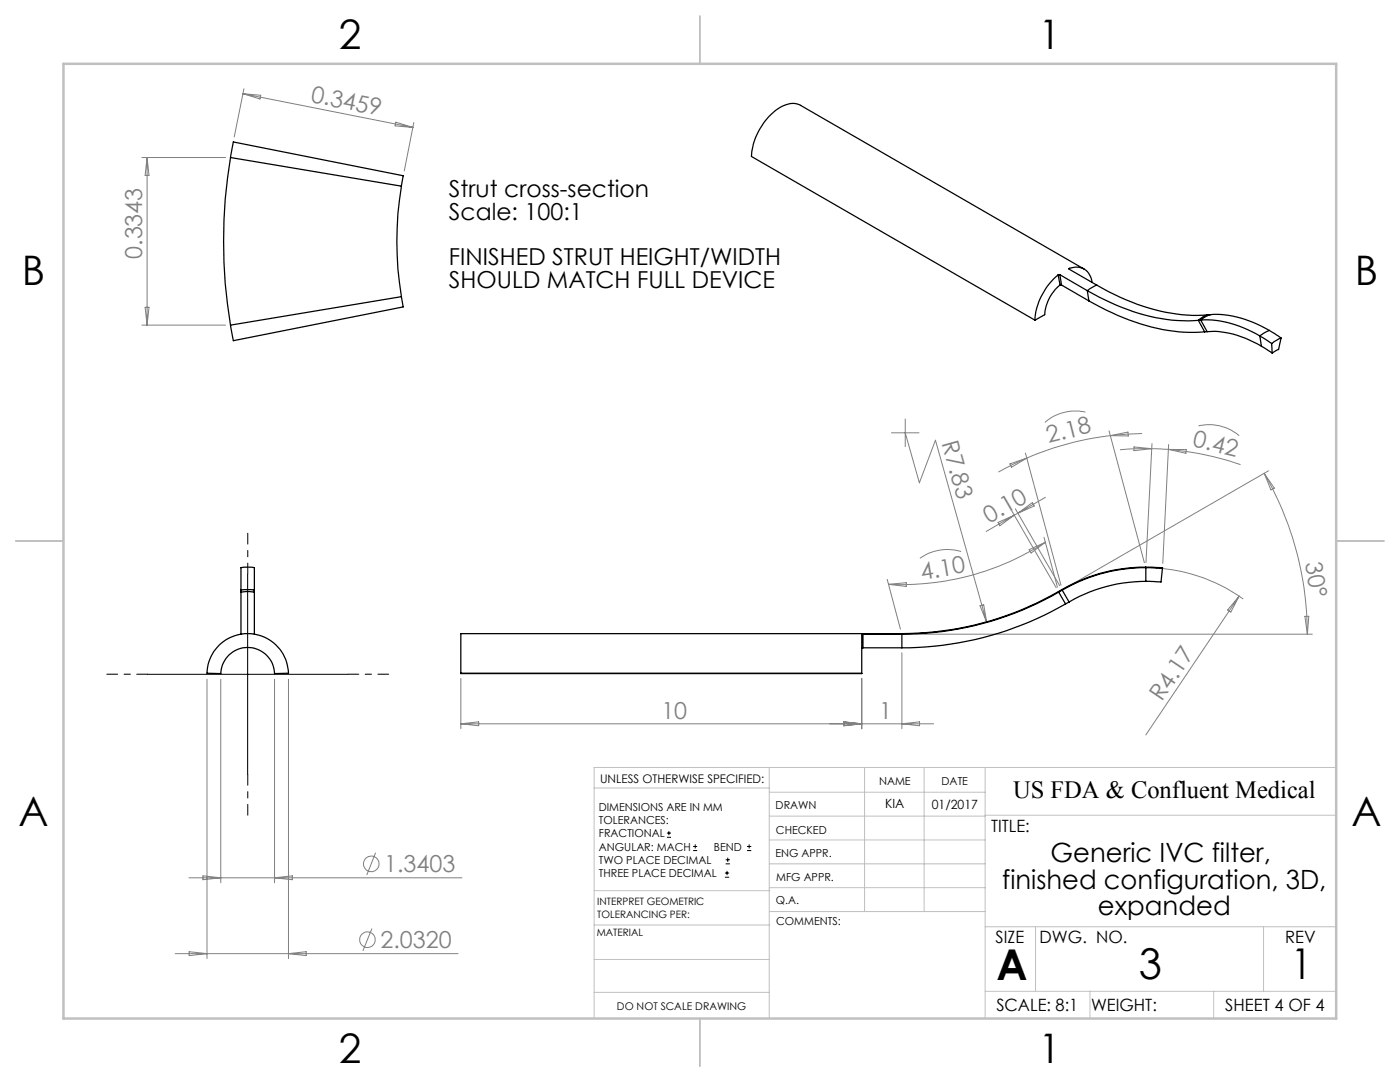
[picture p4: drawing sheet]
<svg xmlns="http://www.w3.org/2000/svg" width="279mm" height="216mm" viewBox="0 0 279 216" stroke-linecap="round" stroke-linejoin="round" font-family="sans-serif">
<g fill="none" stroke="#808080" stroke-width=".2">
<path d="M48.5 18.7l33.9 6.7M48.5 18.7l3.5 .3-.1 .8zM48.7 17.7l-2 9.6M28.3 31.4h16.7M29.4 31.4v33.5M29.4 31.4l.3 3.6h-.7zM79 24.4l3.4 1-3.6-.3zM82.6 24.4l-1.9 9.7M28.3 64.9h16.7M29 61.3h.7l-.3 3.6zM177.9 86.4h5.5M180.7 86.4l2.8 9.9 3.2-8.5 10.2 36.4"/>
<path d="M180.7 83.6v5.5M201.5 92.6l3.4-1.2-3 1.8zM204.6 90.4l7.1 26.4M204.9 91.4l-2.9 1.3-2.8 1.5M208.6 99.2l-5.5 3.2M216.6 82.2a9.4 9.4 0 0 0-8.1 2.1M221.3 86l7.1 26.3M221.6 86.9a59.5 59.5 0 0 0-16.7 4.5M221.6 86.9l3.5-.7 .1 .8zM226.3 89.2l3.5 .3-3.5 .4zM227.9 86.5l-6.3 .4M229.8 89.5l3.4 .2"/>
<path d="M229.8 89.5h-3.1l-3.2 .2M229.9 88.5l-1.2 23.8M233.2 89.7h3.5v.8zM233.2 89.7a59 59 0 0 1 14.4 3M233.2 88.7l-1.1 23.7M239.2 85a9.2 9.2 0 0 1 8.1 1.9M252.3 94.5a64.5 64.5 0 0 1 8.6 32M252.3 94.5l2 2.9-.7 .4zM253.2 93.9l-40.4 23.3M177.1 115.6l2.6 10M177.3 116.6l3.6-.3v.7zM191.8 110.1a9.5 9.5 0 0 0-8.2 1.3"/>
<path d="M199.2 104.2l3.2-1.4-2.9 2.1zM201.9 102l8.9 15.3M202.4 102.8l-5.6 3.2M202.6 101.5l8.9 15.4M203.1 102.4l-.7 .4M203.1 102.4l2.9-2.1 .4 .7zM205.4 109.7l3.2-1.5-2.8 2.1zM208.4 107.2l2.6 10M208.6 108.2a52.7 52.7 0 0 1-31.3 8.4M229.7 113.3a33.7 33.7 0 0 1 18.4 6.2M247.3 119l-18.6 27.6M247.3 119l-1.7 3.1-.6-.4z"/>
<path d="M41.3 135.5v55.8M44.1 135.5v40.6M54.8 135.5v40.6M57.6 135.5v55.8M92 135.4v10M172 135.4v10M180 130.2v15.2M181 126.5h80.9M195.6 120.9l.7-.2 .6 3.5zM260.4 123h.8l-.3 3.5zM92 144.4h94.3M92 144.4l3.5-.4v.8z"/>
<path d="M168.4 144l3.6 .4-3.6 .4zM180 144.4l3.5-.4v.8zM37.7 175.2h54.5M40.5 174.8l3.6 .4-3.6 .3zM54.8 175.2l3.5-.4v.7zM75 170.1l-1.8 4.5M35 190.3h56.4M37.7 189.9l3.6 .4-3.6 .4zM57.6 190.3l3.5-.4v.8zM74.2 185.3l-1.8 4.4"/>
<circle cx="74.1" cy="172.4" r="1.56"/>
<circle cx="73.3" cy="187.5" r="1.55"/>
</g>
<g fill="none" stroke="#000" stroke-width=".2">
<path d="M49.4 114.5v40.1M29.4 134.5h40M133.1 167.1h.8M133.1 166.2h.8M133.5 165.8v.9M138.3 169.7h.8M138.3 168.9h.8M138.7 168.5v.8M144.7 175h.8M144.7 174.2h.8M144.8 172.4h.9M144.8 171.6h.9"/>
<path d="M145.1 173.8v.8M145.2 171.1v.9M149.1 169.7h.8M149.1 168.9h.8M149.5 168.5v.8"/>
</g>
<path d="M49.4 114.5v-8.1M29.4 134.5h-8.1M69.4 134.5h8.2M49.4 154.5v8.2" fill="none" stroke="#000" stroke-width=".2" stroke-dasharray="15.2 1.3 1.3 1.3" stroke-dashoffset="13.1"/>
<g fill="none" stroke="#c0c0c0" stroke-width=".2">
<path d="M118.6 157.2h34.9M153.5 153.1v50.1M153.5 158.1h43.1M172.5 153.1v28.8M184.4 153.1v28.8M196.6 153.1v50.1M266.7 153.1h-148.1v50.1M118.6 177.7h35M153.5 167.6h43.1M153.5 162.8h43.1M153.5 172.4h43.1M153.5 177.1h43.1"/>
<path d="M196.6 162.7h70.1M118.6 198h34.9M118.6 191.5h34.9M118.6 184.6h35M153.6 181.9h43M196.6 197.8h70.1M196.6 184.9h70.1M206.7 184.9v12.9M217.5 197.8v5.4M242.2 197.8v5.4M252.2 184.9v12.9"/>
</g>
<path d="M139.7 3.2v9.5M3.1 107.9h9.6M266.7 107.9h9.5M139.7 203.2v9.6" fill="none" stroke="#c0c0c0" stroke-width=".25"/>
<path d="M12.7 12.7h254v190.5h-254z" fill="none" stroke="#c0c0c0" stroke-width=".5"/>
<g fill="none" stroke="#000" stroke-width=".25">
<path d="M46 31.4a102.3 102.3 0 0 0 0 33.5M46 31.4l.6-3.1 33.9 6.8-.4 2M46 31.4l34.1 5.7M80.1 37.1a66.7 66.7 0 0 0 0 22.1M80.1 59.2l.4 2-33.9 6.8-.6-3.1M80.1 59.2l-34.1 5.7M211.2 54.9a13 13 0 0 0-4.6 9M211.2 54.9l.4 2M211.5 54.8l-.3 .1M211.5 54.8l5.5 3.2M211.5 54.8l.3 2.1M211.6 56.9h.2"/>
<path d="M211.6 56.9a8.3 8.3 0 0 0-3.1 5.9l-1.9 1.1M211.8 56.9l5.5 3.1M213.4 53.6a3.2 3.2 0 0 1 4.5 2.7M213.4 53.6v.1l5.5 3.2M213.4 53.6v.1M216.4 53.7l-56.6-32.7a4.1 4.1 0 0 0-4.5 .7 12.9 12.9 0 0 0-5.3 9.5l56.6 32.7M217 58a40.2 40.2 0 0 0 20.1 6l2-.1M217 58l.3 2M218.9 56.9l-1.9 1.1M218.9 56.9a39.5 39.5 0 0 0 21.1 6l1-.1M217.3 60a42.3 42.3 0 0 0 21.1 6.3l2-.1M239.1 63.9l1.3 2.3"/>
<path d="M239.6 63.9a20.3 20.3 0 0 1 11.8 3.1M239.6 63.9l1.3 2.3M239.6 63.9h-.5M240.9 66.2a18.4 18.4 0 0 1 10.8 2.9M240.9 66.2h-.5M241 62.8l-1 .5-.9 .6M241.5 62.8l-1 .4-.9 .7M241.5 62.8a20.5 20.5 0 0 1 11.8 3.1M241.5 62.8h-.5M251.4 67l2.4 1.5M251.4 67l.3 2.1M251.7 69.1l2.2 1.3"/>
<path d="M253.3 65.9l-1.9 1.1M253.3 65.9l2.4 1.6M253.8 68.5l.1 1.9M255.7 67.5l-1.9 1M255.7 67.5l-.5 2.2-1.3 .7M48.1 118.1v8.4M48.1 118.1l1-.1 1.7 .1M48.1 117.8l.7-.1 2 .1M48.1 117.8v-4.5l.7-.1 2 .1v4.5M48.1 117.8v.3M50.8 118.1v8.4M50.8 117.8v.3"/>
<path d="M211.2 118a63 63 0 0 1-31.2 8.4M211.2 118l.1 .1M211.3 118.1a63 63 0 0 1-31.3 8.4M211.3 118.1l1.4 2.4M211.9 117.7l.1 .1M211.9 117.7l-.7 .3M212 117.8l-.7 .3M212 117.8l1.4 2.3M228.7 113.2a33.4 33.4 0 0 0-16.8 4.5M228.7 113.2l3.3 .1v.2M228.7 113.3a33.1 33.1 0 0 0-16.7 4.5M228.7 116a30.6 30.6 0 0 0-15.3 4.1"/>
<path d="M228.7 113.3l3.3 .2M228.7 113.2v.1M228.7 113.3v2.7M232 113.5l-.3 2.6-3-.1M43.7 128.7a8.2 8.2 0 0 1 8.8-1.7 8.2 8.2 0 0 1 5.1 7.3l-2.8 .1a5.4 5.4 0 0 0-5.4-5.2 5.4 5.4 0 0 0-5.3 5.2l-2.8-.1a8.1 8.1 0 0 1 2.4-5.6zM92 134.3h80M172.2 126.5h-.2v7.8M172.2 129.3h-.2M172.2 126.5h7.8M172.2 129.3h7.8M172.2 126.5v2.8M180 126.4h-88v7.9"/>
<path d="M180 126.4v.1M180 126.5v2.8M212.7 120.5a65.3 65.3 0 0 1-32.7 8.8M213.4 120.1l-.7 .4"/>
</g>
<g font-size="8.5">
<text x="198.9" y="195.5">A</text>
<text x="227.3" y="195.4">3</text>
<text x="257.6" y="195.4">1</text>
</g>
<g font-size="8.1">
<text x="67.6" y="9.7">2</text>
<text x="207.3" y="9.7">1</text>
<text x="4.4" y="57">B</text>
<text x="270.4" y="57">B</text>
<text x="3.7" y="164.9">A</text>
<text x="269.7" y="164.9">A</text>
<text x="67.6" y="212.2">2</text>
<text x="207.3" y="212.2">1</text>
</g>
<g font-size="5.3">
<text x="209.7" y="172">Generic IVC filter,</text>
<text x="200" y="177.3">finished configuration, 3D,</text>
<text x="219.1" y="182.6">expanded</text>
</g>
<text font-size="4.9" x="202.2" y="159.3">US FDA &amp; Confluent Medical</text>
<g font-size="4.7" fill="#808080">
<text x="61.9" y="20.3" transform="rotate(11 61.9 20.3)">0.3459</text>
<text x="28.3" y="51.7" transform="rotate(-90 28.3 51.7)">0.3343</text>
<text x="187.9" y="88.4" transform="rotate(74 187.9 88.4)">R7.83</text>
<text x="209.3" y="88.5" transform="rotate(-14 209.3 88.5)">2.18</text>
<text x="237.9" y="89" transform="rotate(14 237.9 89)">0.42</text>
<text x="197.4" y="104.5" transform="rotate(-30 197.4 104.5)">0.10</text>
<text x="260.5" y="112.4" transform="rotate(81 260.5 112.4)">30°</text>
<text x="183.9" y="115.7" transform="rotate(-9 183.9 115.7)">4.10</text>
<text x="132" y="143.4">10</text>
<text x="175.4" y="143.4">1</text>
<text x="231.9" y="140.2" transform="rotate(-56 231.9 140.2)">R4.17</text>
<text x="76.7" y="174.1">1.3403</text>
<text x="75.9" y="189.2">2.0320</text>
</g>
<g font-size="4.7">
<text x="89.6" y="39.3">Strut cross-section</text>
<text x="89.6" y="43.9">Scale: 100:1</text>
<text x="89.6" y="52.9">FINISHED STRUT HEIGHT/WIDTH</text>
<text x="89.6" y="57.4">SHOULD MATCH FULL DEVICE</text>
</g>
<g font-size="3.4">
<text x="197.8" y="166">TITLE:</text>
<text x="198.7" y="188.1">SIZE</text>
<text x="207.5" y="188.1">DWG. NO.</text>
<text x="256.5" y="188.2">REV</text>
<text x="198.8" y="201.7">SCALE: 8:1</text>
<text x="217.7" y="201.8">WEIGHT:</text>
<text x="244.5" y="201.7">SHEET 4 OF 4</text>
</g>
<g font-size="2.5">
<text x="176.7" y="161.3">KIA</text>
<text x="186" y="161.4">01/2017</text>
</g>
<text font-size="2.4" x="119.8" y="156.2">UNLESS OTHERWISE SPECIFIED:</text>
<g font-size="2.2">
<text x="119.5" y="161.8">DIMENSIONS ARE IN MM</text>
<text x="154.8" y="161.4">DRAWN</text>
<text x="175.4" y="156.6">NAME</text>
<text x="187.9" y="156.7">DATE</text>
<text x="119.5" y="164.4">TOLERANCES:</text>
<text x="119.5" y="167.1">FRACTIONAL</text>
<text x="154.9" y="166.3">CHECKED</text>
<text x="119.5" y="169.7">ANGULAR: MACH</text>
<text x="119.5" y="172.4">TWO PLACE DECIMAL</text>
<text x="142.5" y="169.7">BEND</text>
<text x="154.8" y="171">ENG APPR.</text>
<text x="119.5" y="175">THREE PLACE DECIMAL</text>
<text x="154.9" y="175.7">MFG APPR.</text>
<text x="154.9" y="180.4">Q.A.</text>
<text x="154.9" y="184.6">COMMENTS:</text>
</g>
<text font-size="2.1" x="123.1" y="201.6">DO NOT SCALE DRAWING</text>
<g font-size="2">
<text x="119.2" y="180.6">INTERPRET GEOMETRIC</text>
<text x="119.2" y="183.1">TOLERANCING PER:</text>
<text x="119.1" y="186.7">MATERIAL</text>
</g>
</svg>
